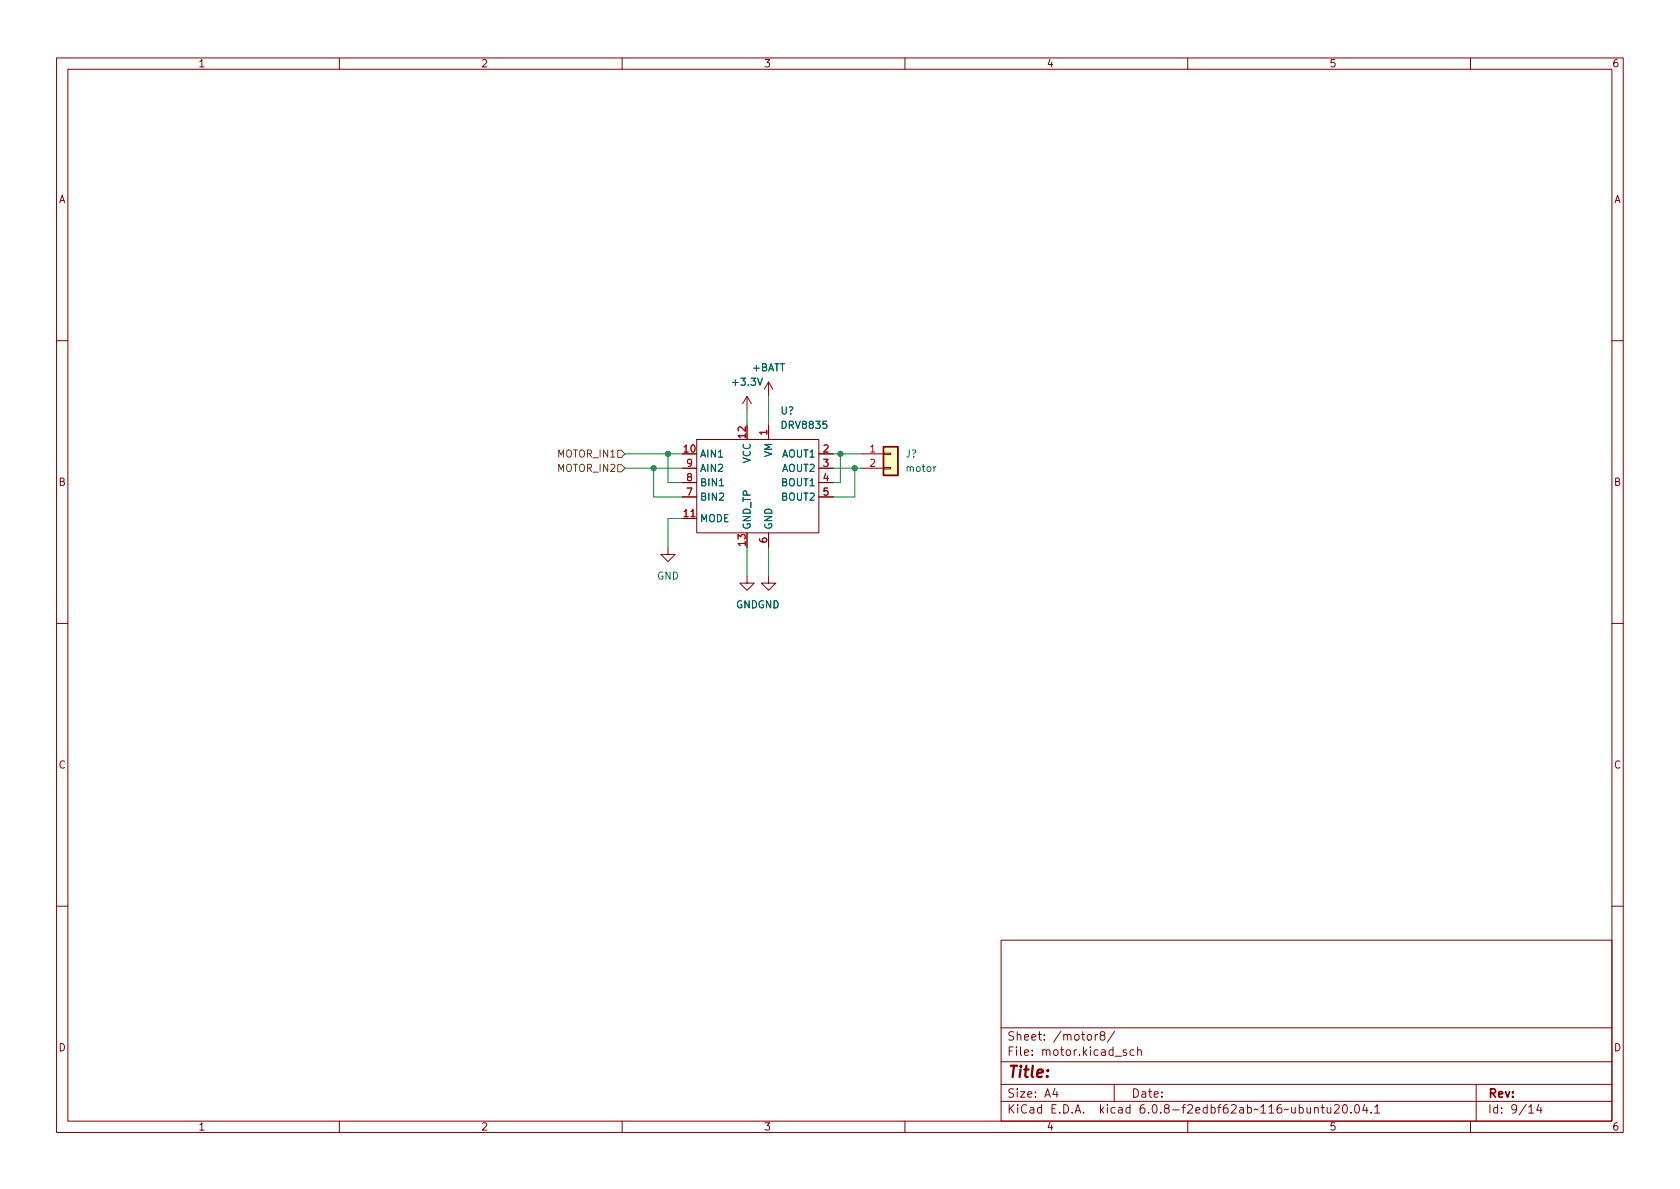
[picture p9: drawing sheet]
<svg xmlns="http://www.w3.org/2000/svg" width="297mm" height="210mm" viewBox="0 0 297 210" stroke-linecap="round" stroke-linejoin="round" font-family="sans-serif">
<g fill="none" stroke="#840000" stroke-width=".18">
<path d="M10 10.2h277v190.1h-277zM12 12.2h273v186.1h-273zM60 10.2v2M110 10.2v2M160 10.2v2M210 10.2v2M260 10.2v2M10 60.2h2M123.2 77.7h21.6v16.5h-21.6zM132.1 70.1l-.8 1.3M132.1 70.1v2.5M132.1 70.1l.7 1.3"/>
<path d="M135.9 67.6l-.8 1.2M135.9 67.6v2.5M135.9 75.2v2.5M135.9 67.6l.8 1.2M285 60.2h2M118.1 96.8v1.2h1.3l-1.3 1.3-1.3-1.3h1.3M120.6 82.8h2.6M120.6 91.7h2.6M120.6 85.3h2.6M120.6 87.9h2.6M135.9 94.2v2.6M144.8 80.3h2.5"/>
<path d="M144.8 82.8h2.5M144.8 85.3h2.5M144.8 87.9h2.5M152.4 80.3h3.8M152.4 82.8h3.8M156.2 82.7h1.3v.2h-1.3zM156.2 80.1h1.3v.3h-1.3zM10 110.2h2M132.1 101.8v1.3h1.2l-1.2 1.3-1.3-1.3h1.3M135.9 101.8v1.3h1.3l-1.3 1.3-1.3-1.3h1.3M285 110.2h2M10 160.2h2"/>
<path d="M177 166.3h108v32h-108zM285 160.2h2M60 198.3v2M110 198.3v2M160 198.3v2M177 194.8h108M177 191.8h108M177 187.8h108M177 181.8h108M186.5 192.5l-.4 1h1M186.9 193v1M193.6 182.9v1"/>
<path d="M194.1 182.9l-.3 .1-.2 .2M194.8 183.1l-.3-.3 .1-.2 .2-.2 .4 .1 .2 .2-.1 .2-.7 .2-.1 .3v.2l.3 .3h.4l.2-.3-.1-.4-.2-.1M197 191.8v3M197.1 182.4l-1.3 1.9M199.1 185.7l-.3-.1-.2 .2v.3l.5 .1v.4h-.5M200.5 185.7l-.4-.1-.3 .3v.4l.1 .3h.6M201.1 185.8l.3-.2 .3 .1 .1 .9M201.1 185.1v1.5M210 198.3v2M232.4 196l.2-.2 .4 .1 .1 .9M232.4 195.8v1M233.6 195.8h.5"/>
<path d="M233.8 195.3v1.3l.3 .2M234.6 195.8l.1 1h.4l.2-.1M235.3 195.8v1M235.9 195.5l.6-.2 .2 .2 .1 .3-.9 1h.9M237.6 195.4l.1-.1a.81 .81 0 0 1 .6 .7 .81 .81 0 0 1-.3 .8h-.1a.81 .81 0 0 1-.6-.6 .81 .81 0 0 1 .3-.8zM238.9 196.7v.1M239.7 195.4l.2-.1a.81 .81 0 0 1 .5 .7 .81 .81 0 0 1-.3 .8h-.1a.81 .81 0 0 1-.6-.6 .81 .81 0 0 1 .3-.8zM241.3 195.3l-.4 1h1M241.6 195.8v1M242.4 196.7v.1M243.1 195.8l.4-.5v1.5M243.1 196.8h.8"/>
<path d="M260 198.3v2M261 191.8v6.5M270.3 195.8l.4-.5v1.5M270.3 196.8h.9M272.1 195.3l-.4 1h.9M272.4 195.8v1"/>
</g>
<path d="M156.2 79h2.5v5.1h-2.5z" fill="#ffffc2" stroke="#ffffc2" stroke-width=".18"/>
<path d="M156.2 79h2.5v5.1h-2.5z" fill="none" stroke="#840000" stroke-width=".25"/>
<path d="M127.2 85.9h.7" fill="none" stroke="#006464" stroke-width=".18"/>
<path d="M109.2 79.6h.7l.6 .7-.6 .6h-.7zM109.2 82.2h.7l.6 .6-.6 .6h-.7z" fill="none" stroke="#725600" stroke-width=".18"/>
<g fill="none" stroke="#009600" stroke-width=".18">
<path d="M132.1 72.6v2.6M135.9 70.1v5.1M110.5 82.8h10.1M110.5 80.3h10.1M115.6 82.8v5.1h5M118.1 80.3v5h2.5M120.6 91.7h-2.5v5.1M132.1 96.8v5M135.9 96.8v5M147.3 82.8h5.1M147.3 80.3h5.1M148.6 80.3v5h-1.3"/>
<path d="M151.1 82.8v5.1h-3.8"/>
</g>
<g fill="#009600" stroke="#009600" stroke-width=".18">
<circle cx="148.6" cy="80.3" r=".46"/>
<circle cx="118.1" cy="80.3" r=".46"/>
<circle cx="115.6" cy="82.8" r=".46"/>
<circle cx="151.1" cy="82.8" r=".46"/>
</g>
<text font-size="2.8" fill="#840000" x="178" y="190.6">Title:</text>
<g font-size="2.1" fill="#840000">
<text x="178" y="184">Sheet: /motor8/</text>
<text x="178" y="186.7">File: motor.kicad_sch</text>
<text x="178" y="196.9">KiCad E.D.A. kicad 6.0.8-f2edbf62ab~116~ubuntu20.04.1</text>
<text x="178" y="194.1">Size: A4</text>
<text x="200" y="194.1">Date:</text>
<text x="263" y="194.1">Rev:</text>
<text x="263" y="196.9">Id: 9/14</text>
</g>
<g font-size="1.8" fill="#840000">
<text x="35" y="11.9">1</text>
<text x="85" y="11.9">2</text>
<text x="135" y="11.9">3</text>
<text x="185" y="11.9">4</text>
<text x="235" y="11.9">5</text>
<text x="285" y="11.9">6</text>
<text x="10.3" y="35.9">A</text>
<text x="285.3" y="35.9">A</text>
<text x="10.3" y="85.9">B</text>
<text x="285.3" y="85.9">B</text>
<text x="10.3" y="135.9">C</text>
<text x="285.3" y="135.9">C</text>
<text x="10.3" y="185.9">D</text>
<text x="285.3" y="185.9">D</text>
<text x="35" y="199.9">1</text>
<text x="85" y="199.9">2</text>
<text x="135" y="199.9">3</text>
<text x="185" y="199.9">4</text>
<text x="235" y="199.9">5</text>
<text x="285" y="199.9">6</text>
</g>
<g font-size="1.8" fill="#006464">
<text x="133" y="65.7">+BATT</text>
<text x="129.7" y="68.2">+3.3V</text>
<text x="138" y="73.3">U?</text>
<text x="138.4" y="75.8">DRV8835</text>
<text x="123.7" y="80.9">AIN1</text>
<text x="123.7" y="83.4">AIN2</text>
<text x="132.7" y="82" transform="rotate(-90 132.7 82)">VCC</text>
<text x="136.5" y="80.9" transform="rotate(-90 136.5 80.9)">VM</text>
<text x="138.3" y="80.9">AOUT1</text>
<text x="138.3" y="83.4">AOUT2</text>
<text x="160.1" y="80.9">J?</text>
<text x="160.3" y="83.4">motor</text>
<text x="123.7" y="88.5">BIN2</text>
<text x="123.7" y="86">BIN1</text>
<text x="138.3" y="86">BOUT1</text>
<text x="138.3" y="88.5">BOUT2</text>
<text x="123.7" y="92.3">MODE</text>
<text x="132.7" y="93.7" transform="rotate(-90 132.7 93.7)">GND_TP</text>
<text x="136.5" y="93.7" transform="rotate(-90 136.5 93.7)">GND</text>
<text x="116.1" y="102.5">GND</text>
<text x="130.1" y="107.6">GNDGND</text>
</g>
<g font-size="1.8" fill="#a90000">
<text x="131.8" y="77.4" transform="rotate(-90 131.8 77.4)">12</text>
<text x="135.6" y="76.9" transform="rotate(-90 135.6 76.9)">1</text>
<text x="120.9" y="80">10</text>
<text x="121.4" y="82.5">9</text>
<text x="145.6" y="80">2</text>
<text x="145.6" y="82.5">3</text>
<text x="153.8" y="80">1</text>
<text x="153.8" y="82.5">2</text>
<text x="121.4" y="87.6">7</text>
<text x="121.4" y="85.1">8</text>
<text x="145.6" y="85.1">4</text>
<text x="145.6" y="87.6">5</text>
<text x="120.9" y="91.4">11</text>
<text x="135.6" y="96" transform="rotate(-90 135.6 96)">6</text>
<text x="131.8" y="96.5" transform="rotate(-90 131.8 96.5)">13</text>
</g>
<g font-size="1.8" fill="#725600">
<text x="98.7" y="83.4">MOTOR_IN2</text>
<text x="98.7" y="80.9">MOTOR_IN1</text>
</g>
</svg>
